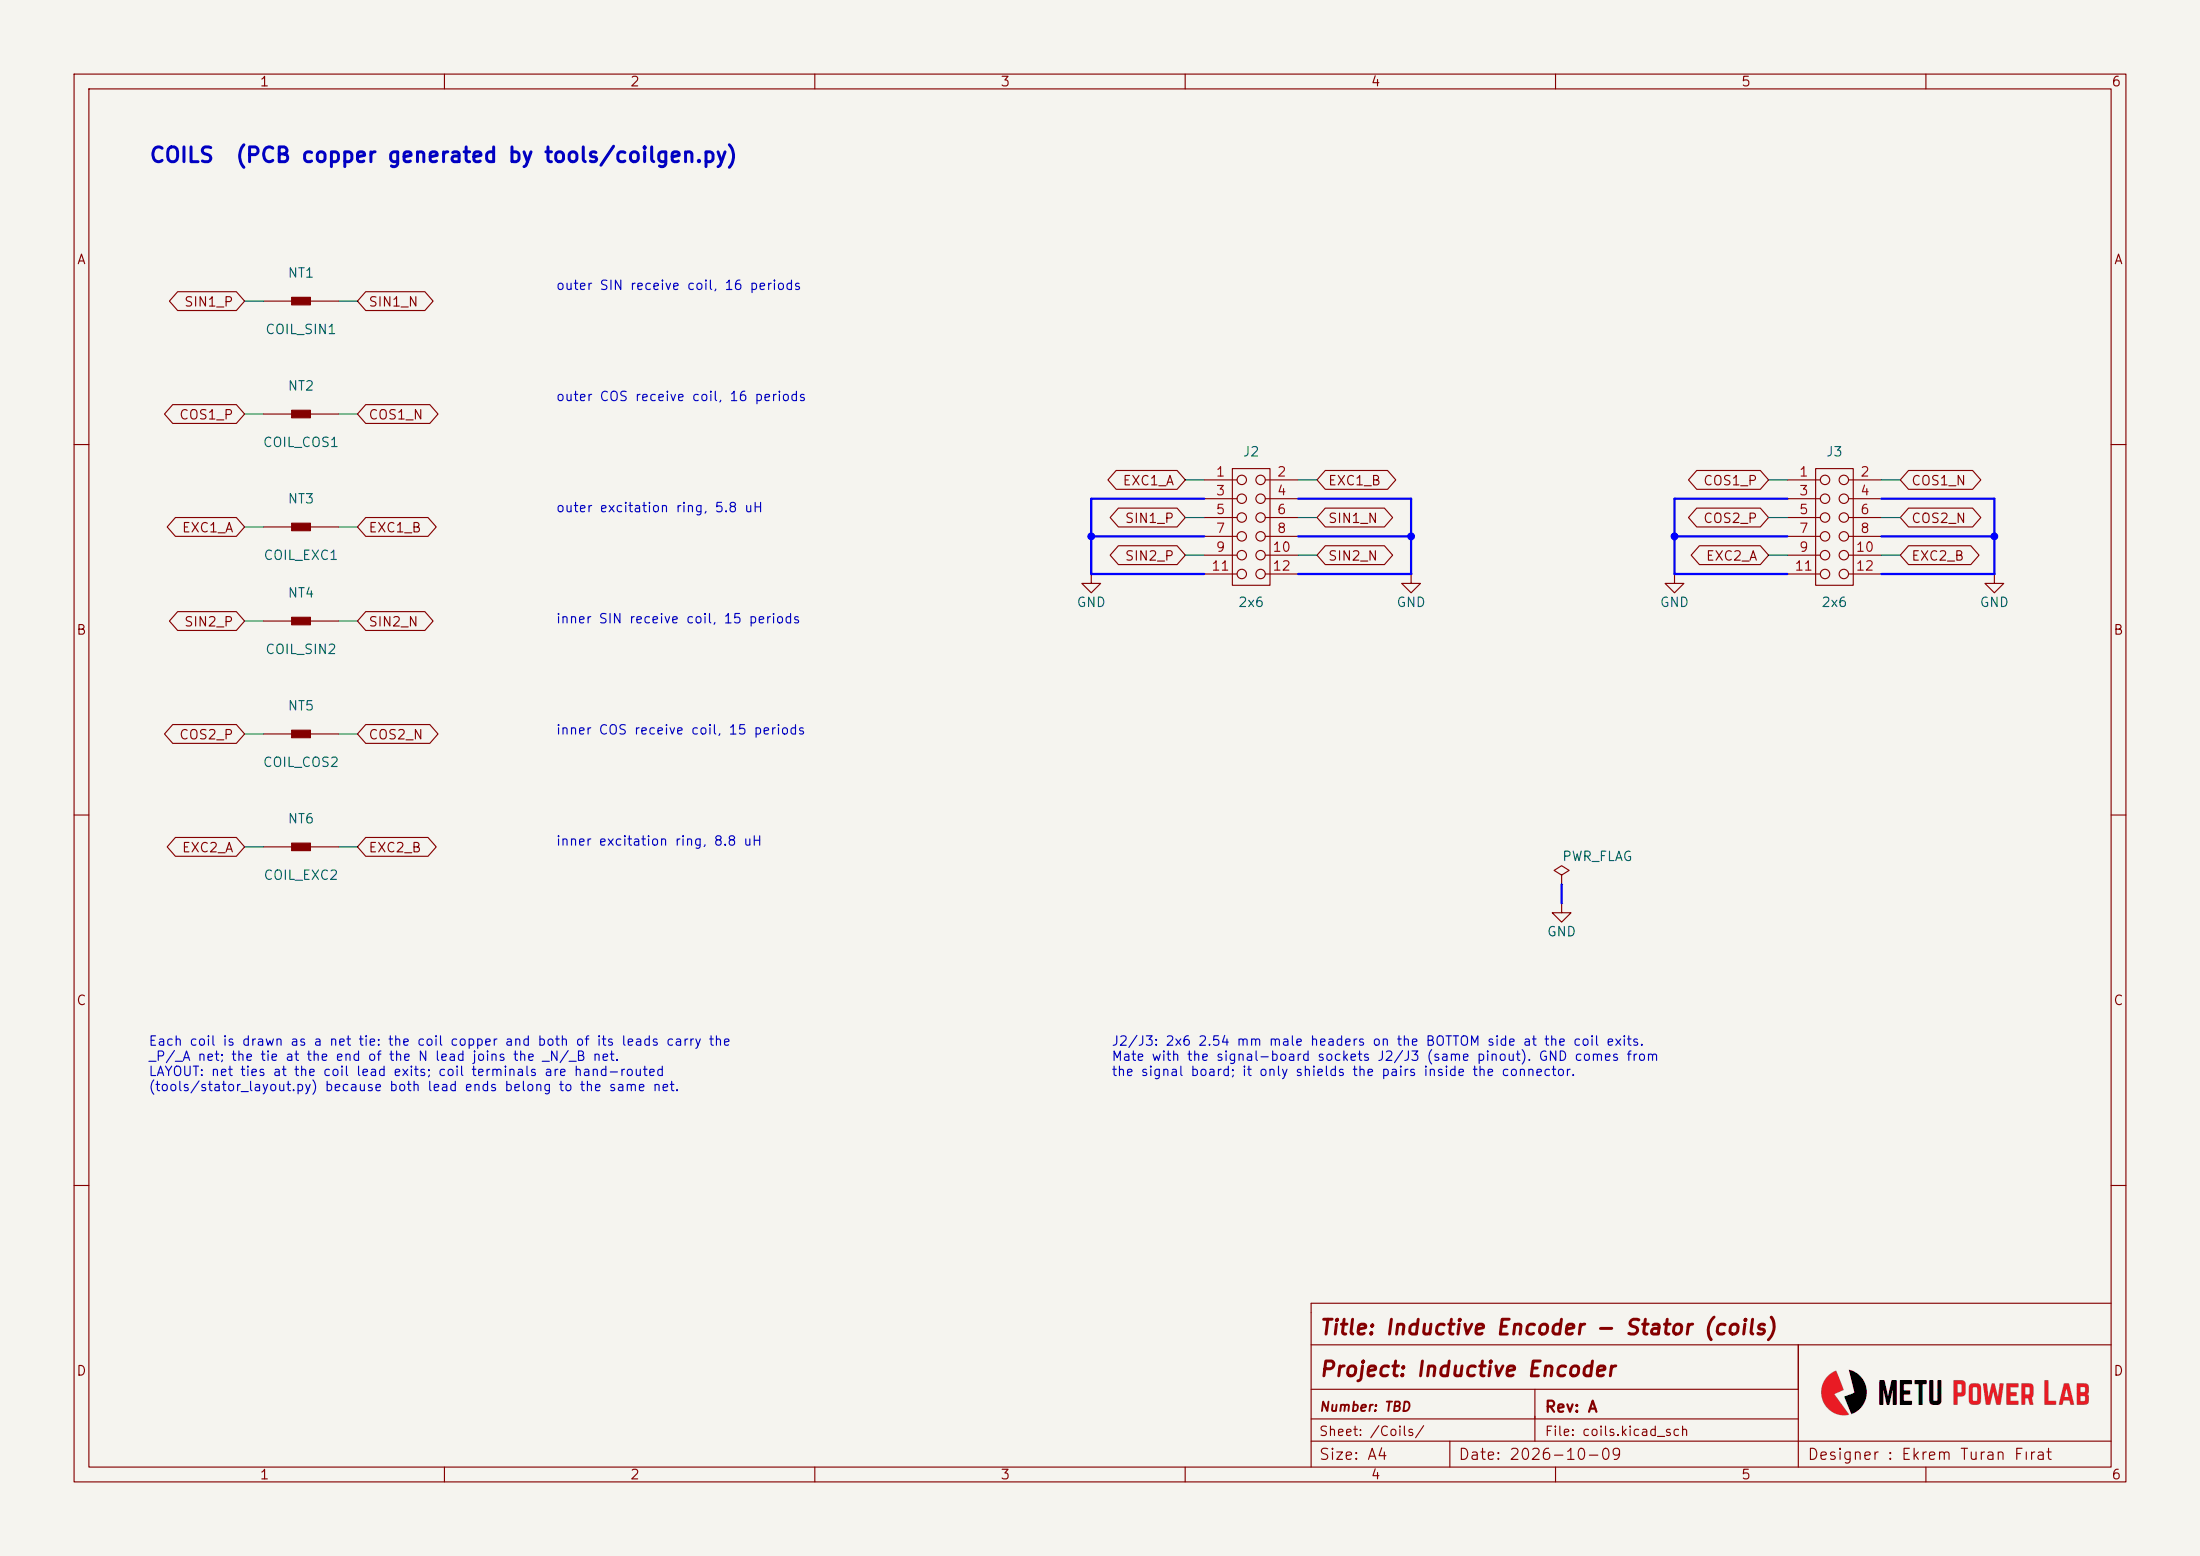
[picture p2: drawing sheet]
(kicad_sch
 (version 20260101)
 (generator "eeschema")
 (generator_version "10.0")
 (paper "A4")
 (title_block
  (title "Inductive Encoder - Stator (coils)")
  (date "2026-10-09")
  (rev "A")
  (company "METU PowerLab")
  (comment 1 "PCB coils (net ties) and coil connectors"))
 (lib_symbols
   (symbol "METUPowerLab_Connectors_Headers:2x6" (exclude_from_sim no) (in_bom yes) (on_board yes)
   (property "Reference" "J" (at -1.27 10.16 0) (effects (font (size 1.27 1.27))))
   (property "Value" "2x6" (at -1.27 -10.16 0) (effects (font (size 1.27 1.27))))
   (property "Footprint" "METUPowerLab_Connectors_Headers:61301221121" (at 0 0 0) (effects (font (size 1.27 1.27)) (hide yes)))
   (property "Datasheet" "https://www.we-online.com/components/products/datasheet/61301221121.pdf" (at 0 0 0) (effects (font (size 1.27 1.27)) (hide yes)))
   (property "Description" "2x6 THT" (at 0 0 0) (effects (font (size 1.27 1.27)) (hide yes)))
   (property "Manufacturer" "Würth Elektronik" (at 0 0 0) (effects (font (size 1.27 1.27)) (hide yes)))
   (property "Manufacturer Number" "61301221121" (at 0 0 0) (effects (font (size 1.27 1.27)) (hide yes)))
   (property "Connector Type" "Header" (at 0 0 0) (effects (font (size 1.27 1.27)) (hide yes)))
   (property "Contact Type" "Male Pin" (at 0 0 0) (effects (font (size 1.27 1.27)) (hide yes)))
   (property "Pitch" "2.54mm" (at 0 0 0) (effects (font (size 1.27 1.27)) (hide yes)))
   (property "Number of Positions" "12" (at 0 0 0) (effects (font (size 1.27 1.27)) (hide yes)))
   (property "Number of Rows" "2" (at 0 0 0) (effects (font (size 1.27 1.27)) (hide yes)))
   (property "Mounting Type" "Through Hole" (at 0 0 0) (effects (font (size 1.27 1.27)) (hide yes)))
   (property "Operating Temperature" "-40°C up to 105°C" (at 0 0 0) (effects (font (size 1.27 1.27)) (hide yes)))
   (property "Current Rating" "3A" (at 0 0 0) (effects (font (size 1.27 1.27)) (hide yes)))
   (property "Voltage Rating" "250V" (at 0 0 0) (effects (font (size 1.27 1.27)) (hide yes)))
   (property "Digi-Key Number" "732-5297-ND" (at 0 0 0) (effects (font (size 1.27 1.27)) (hide yes)))
   (property "Farnell Number" "2356134" (at 0 0 0) (effects (font (size 1.27 1.27)) (hide yes)))
   (property "Mouser Number" "710-61301221121" (at 0 0 0) (effects (font (size 1.27 1.27)) (hide yes)))
   (property "Özdisan Number" "" (at 0 0 0) (effects (font (size 1.27 1.27)) (hide yes)))
   (symbol "2x6_0_1"
    (rectangle (start -3.81 7.874) (end 1.27 -7.874) (stroke (width 0) (type default)) (fill (type none)))
    (circle (center -2.54 6.35) (radius 0.635) (stroke (width 0) (type default)) (fill (type none)))
    (circle (center 0 6.35) (radius 0.635) (stroke (width 0) (type default)) (fill (type none)))
    (circle (center -2.54 3.81) (radius 0.635) (stroke (width 0) (type default)) (fill (type none)))
    (circle (center 0 3.81) (radius 0.635) (stroke (width 0) (type default)) (fill (type none)))
    (circle (center -2.54 1.27) (radius 0.635) (stroke (width 0) (type default)) (fill (type none)))
    (circle (center 0 1.27) (radius 0.635) (stroke (width 0) (type default)) (fill (type none)))
    (circle (center -2.54 -1.27) (radius 0.635) (stroke (width 0) (type default)) (fill (type none)))
    (circle (center 0 -1.27) (radius 0.635) (stroke (width 0) (type default)) (fill (type none)))
    (circle (center -2.54 -3.81) (radius 0.635) (stroke (width 0) (type default)) (fill (type none)))
    (circle (center 0 -3.81) (radius 0.635) (stroke (width 0) (type default)) (fill (type none)))
    (circle (center -2.54 -6.35) (radius 0.635) (stroke (width 0) (type default)) (fill (type none)))
    (circle (center 0 -6.35) (radius 0.635) (stroke (width 0) (type default)) (fill (type none))))
   (symbol "2x6_1_1"
    (pin passive line (at -7.62 6.35 0) (length 4.445) (name "1" (effects (font (size 0 0)))) (number "1" (effects (font (size 1.27 1.27)))))
    (pin passive line (at 5.08 6.35 180) (length 4.445) (name "2" (effects (font (size 0 0)))) (number "2" (effects (font (size 1.27 1.27)))))
    (pin passive line (at -7.62 3.81 0) (length 4.445) (name "3" (effects (font (size 0 0)))) (number "3" (effects (font (size 1.27 1.27)))))
    (pin passive line (at 5.08 3.81 180) (length 4.445) (name "4" (effects (font (size 0 0)))) (number "4" (effects (font (size 1.27 1.27)))))
    (pin passive line (at -7.62 1.27 0) (length 4.445) (name "5" (effects (font (size 0 0)))) (number "5" (effects (font (size 1.27 1.27)))))
    (pin passive line (at 5.08 1.27 180) (length 4.445) (name "6" (effects (font (size 0 0)))) (number "6" (effects (font (size 1.27 1.27)))))
    (pin passive line (at -7.62 -1.27 0) (length 4.445) (name "7" (effects (font (size 0 0)))) (number "7" (effects (font (size 1.27 1.27)))))
    (pin passive line (at 5.08 -1.27 180) (length 4.445) (name "8" (effects (font (size 0 0)))) (number "8" (effects (font (size 1.27 1.27)))))
    (pin passive line (at -7.62 -3.81 0) (length 4.445) (name "9" (effects (font (size 0 0)))) (number "9" (effects (font (size 1.27 1.27)))))
    (pin passive line (at 5.08 -3.81 180) (length 4.445) (name "10" (effects (font (size 0 0)))) (number "10" (effects (font (size 1.27 1.27)))))
    (pin passive line (at -7.62 -6.35 0) (length 4.445) (name "11" (effects (font (size 0 0)))) (number "11" (effects (font (size 1.27 1.27)))))
    (pin passive line (at 5.08 -6.35 180) (length 4.445) (name "12" (effects (font (size 0 0)))) (number "12" (effects (font (size 1.27 1.27))))))
   (embedded_fonts no))
   (symbol "METUPowerLab_NetTies_SurfaceMounts:NetTie_2_0.5mm"
   (pin_numbers (hide yes))
   (pin_names
    (offset 0) (hide yes)) (exclude_from_sim no) (in_bom no) (on_board yes)
   (in_pos_files yes)
   (duplicate_pin_numbers_are_jumpers no)
   (property "Reference" "NT" (at 0 2.032 0) (show_name no) (do_not_autoplace no) (effects (font (size 1.27 1.27))))
   (property "Value" "NetTie_2_0.5mm" (at 0 -2.032 0) (show_name no) (do_not_autoplace no) (effects (font (size 1.27 1.27))))
   (property "Footprint" "METUPowerLab_NetTies_SurfaceMounts:NetTie_2_0.5mm" (at 0 0 0) (show_name no) (do_not_autoplace no) (hide yes) (effects (font (size 1.27 1.27))))
   (property "Datasheet" "https://github.com/odtu/Powerlab/blob/master/KiCAD/PCB_DESIGN_RULES.md" (at 0 0 0) (show_name no) (do_not_autoplace no) (hide yes) (effects (font (size 1.27 1.27))))
   (property "Description" "2-pin net tie SMD 0.5mm" (at 0 0 0) (show_name no) (do_not_autoplace no) (hide yes) (effects (font (size 1.27 1.27))))
   (property "Mounting Type" "Surface Mount" (at 0 0 0) (show_name no) (do_not_autoplace no) (hide yes) (effects (font (size 1.27 1.27))))
   (symbol "NetTie_2_0.5mm_0_1"
    (rectangle (start -1.27 0.508) (end 1.27 -0.508) (stroke (width 0) (type default)) (fill (type outline))))
   (symbol "NetTie_2_0.5mm_1_1"
    (pin passive line (at -5.08 0 0) (length 3.81) (name "" (effects (font (size 1.27 1.27)))) (number "1" (effects (font (size 1.27 1.27)))))
    (pin passive line (at 5.08 0 180) (length 3.81) (name "" (effects (font (size 1.27 1.27)))) (number "2" (effects (font (size 1.27 1.27))))))
   (embedded_fonts no))
   (symbol "METUPowerLab_Schematic_PowerSymbols:GND"
   (power global)
   (pin_numbers (hide yes))
   (pin_names
    (offset 0) (hide yes)) (exclude_from_sim no) (in_bom no) (on_board no)
   (in_pos_files yes)
   (duplicate_pin_numbers_are_jumpers no)
   (property "Reference" "#PWR" (at 0 -6.35 0) (show_name no) (do_not_autoplace no) (hide yes) (effects (font (size 1.27 1.27))))
   (property "Value" "GND" (at 0 -3.81 0) (show_name no) (do_not_autoplace no) (effects (font (size 1.27 1.27))))
   (property "Footprint" "" (at 0 0 0) (show_name no) (do_not_autoplace no) (hide yes) (effects (font (size 1.27 1.27))))
   (property "Datasheet" "https://github.com/odtu/Powerlab/blob/master/KiCAD/PCB_DESIGN_RULES.md" (at 0 0 0) (show_name no) (do_not_autoplace no) (hide yes) (effects (font (size 1.27 1.27))))
   (property "Description" "Ground power symbol" (at 0 0 0) (show_name no) (do_not_autoplace no) (hide yes) (effects (font (size 1.27 1.27))))
   (symbol "GND_0_1"
    (polyline (pts (xy 0 0) (xy 0 -1.27) (xy 1.27 -1.27) (xy 0 -2.54) (xy -1.27 -1.27) (xy 0 -1.27)) (stroke (width 0) (type default)) (fill (type none))))
   (symbol "GND_1_1"
    (pin power_in line (at 0 0 270) (length 0) (name "" (effects (font (size 1.27 1.27)))) (number "1" (effects (font (size 1.27 1.27))))))
   (embedded_fonts no))
   (symbol "METUPowerLab_Schematic_PowerSymbols:PWR_FLAG"
   (power global)
   (pin_numbers (hide yes))
   (pin_names
    (offset 0) (hide yes)) (exclude_from_sim no) (in_bom no) (on_board no)
   (in_pos_files yes)
   (duplicate_pin_numbers_are_jumpers no)
   (property "Reference" "#FLG" (at 0 1.905 0) (show_name no) (do_not_autoplace no) (hide yes) (effects (font (size 1.27 1.27))))
   (property "Value" "PWR_FLAG" (at 0 3.81 0) (show_name no) (do_not_autoplace no) (effects (font (size 1.27 1.27))))
   (property "Footprint" "" (at 0 0 0) (show_name no) (do_not_autoplace no) (hide yes) (effects (font (size 1.27 1.27))))
   (property "Datasheet" "https://github.com/odtu/Powerlab/blob/master/KiCAD/PCB_DESIGN_RULES.md" (at 0 0 0) (show_name no) (do_not_autoplace no) (hide yes) (effects (font (size 1.27 1.27))))
   (property "Description" "ERC power flag, marks a net as driven by a power source" (at 0 0 0) (show_name no) (do_not_autoplace no) (hide yes) (effects (font (size 1.27 1.27))))
   (symbol "PWR_FLAG_0_0"
    (pin power_out line (at 0 0 90) (length 0) (name "" (effects (font (size 1.27 1.27)))) (number "1" (effects (font (size 1.27 1.27))))))
   (symbol "PWR_FLAG_0_1"
    (polyline (pts (xy 0 0) (xy 0 1.27) (xy -1.016 1.905) (xy 0 2.54) (xy 1.016 1.905) (xy 0 1.27)) (stroke (width 0) (type default)) (fill (type none))))
   (embedded_fonts no)))
 (symbol
  (lib_id "METUPowerLab_NetTies_SurfaceMounts:NetTie_2_0.5mm")
  (at 40.64 40.64 0)
  (unit 1)
  (exclude_from_sim no)
  (in_bom no)
  (on_board yes)
  (dnp no)
  (property "Reference" "NT1" (at 40.64 36.83 0) (effects (font (size 1.27 1.27))))
  (property "Value" "COIL_SIN1" (at 40.64 44.45 0) (effects (font (size 1.27 1.27))))
  (property "Footprint" "METUPowerLab_NetTies_SurfaceMounts:NetTie_2_0.5mm" (at 40.64 40.64 0) (effects (font (size 1.27 1.27)) (hide yes)))
  (property "Datasheet" "https://github.com/odtu/Powerlab/blob/master/KiCAD/PCB_DESIGN_RULES.md" (at 40.64 40.64 0) (effects (font (size 1.27 1.27)) (hide yes)))
  (property "Description" "2-pin net tie SMD 0.5mm" (at 40.64 40.64 0) (effects (font (size 1.27 1.27)) (hide yes)))
  (property "Mounting Type" "Surface Mount" (at 40.64 40.64 0) (effects (font (size 1.27 1.27)) (hide yes)))
  (pin "1")
  (pin "2"))
 (symbol
  (lib_id "METUPowerLab_NetTies_SurfaceMounts:NetTie_2_0.5mm")
  (at 40.64 55.88 0)
  (unit 1)
  (exclude_from_sim no)
  (in_bom no)
  (on_board yes)
  (dnp no)
  (property "Reference" "NT2" (at 40.64 52.07 0) (effects (font (size 1.27 1.27))))
  (property "Value" "COIL_COS1" (at 40.64 59.69 0) (effects (font (size 1.27 1.27))))
  (property "Footprint" "METUPowerLab_NetTies_SurfaceMounts:NetTie_2_0.5mm" (at 40.64 55.88 0) (effects (font (size 1.27 1.27)) (hide yes)))
  (property "Datasheet" "https://github.com/odtu/Powerlab/blob/master/KiCAD/PCB_DESIGN_RULES.md" (at 40.64 55.88 0) (effects (font (size 1.27 1.27)) (hide yes)))
  (property "Description" "2-pin net tie SMD 0.5mm" (at 40.64 55.88 0) (effects (font (size 1.27 1.27)) (hide yes)))
  (property "Mounting Type" "Surface Mount" (at 40.64 55.88 0) (effects (font (size 1.27 1.27)) (hide yes)))
  (pin "1")
  (pin "2"))
 (symbol
  (lib_id "METUPowerLab_NetTies_SurfaceMounts:NetTie_2_0.5mm")
  (at 40.64 71.12 0)
  (unit 1)
  (exclude_from_sim no)
  (in_bom no)
  (on_board yes)
  (dnp no)
  (property "Reference" "NT3" (at 40.64 67.31 0) (effects (font (size 1.27 1.27))))
  (property "Value" "COIL_EXC1" (at 40.64 74.93 0) (effects (font (size 1.27 1.27))))
  (property "Footprint" "METUPowerLab_NetTies_SurfaceMounts:NetTie_2_0.5mm" (at 40.64 71.12 0) (effects (font (size 1.27 1.27)) (hide yes)))
  (property "Datasheet" "https://github.com/odtu/Powerlab/blob/master/KiCAD/PCB_DESIGN_RULES.md" (at 40.64 71.12 0) (effects (font (size 1.27 1.27)) (hide yes)))
  (property "Description" "2-pin net tie SMD 0.5mm" (at 40.64 71.12 0) (effects (font (size 1.27 1.27)) (hide yes)))
  (property "Mounting Type" "Surface Mount" (at 40.64 71.12 0) (effects (font (size 1.27 1.27)) (hide yes)))
  (pin "1")
  (pin "2"))
 (symbol
  (lib_id "METUPowerLab_NetTies_SurfaceMounts:NetTie_2_0.5mm")
  (at 40.64 83.82 0)
  (unit 1)
  (exclude_from_sim no)
  (in_bom no)
  (on_board yes)
  (dnp no)
  (property "Reference" "NT4" (at 40.64 80.01 0) (effects (font (size 1.27 1.27))))
  (property "Value" "COIL_SIN2" (at 40.64 87.63 0) (effects (font (size 1.27 1.27))))
  (property "Footprint" "METUPowerLab_NetTies_SurfaceMounts:NetTie_2_0.5mm" (at 40.64 83.82 0) (effects (font (size 1.27 1.27)) (hide yes)))
  (property "Datasheet" "https://github.com/odtu/Powerlab/blob/master/KiCAD/PCB_DESIGN_RULES.md" (at 40.64 83.82 0) (effects (font (size 1.27 1.27)) (hide yes)))
  (property "Description" "2-pin net tie SMD 0.5mm" (at 40.64 83.82 0) (effects (font (size 1.27 1.27)) (hide yes)))
  (property "Mounting Type" "Surface Mount" (at 40.64 83.82 0) (effects (font (size 1.27 1.27)) (hide yes)))
  (pin "1")
  (pin "2"))
 (symbol
  (lib_id "METUPowerLab_NetTies_SurfaceMounts:NetTie_2_0.5mm")
  (at 40.64 99.06 0)
  (unit 1)
  (exclude_from_sim no)
  (in_bom no)
  (on_board yes)
  (dnp no)
  (property "Reference" "NT5" (at 40.64 95.25 0) (effects (font (size 1.27 1.27))))
  (property "Value" "COIL_COS2" (at 40.64 102.87 0) (effects (font (size 1.27 1.27))))
  (property "Footprint" "METUPowerLab_NetTies_SurfaceMounts:NetTie_2_0.5mm" (at 40.64 99.06 0) (effects (font (size 1.27 1.27)) (hide yes)))
  (property "Datasheet" "https://github.com/odtu/Powerlab/blob/master/KiCAD/PCB_DESIGN_RULES.md" (at 40.64 99.06 0) (effects (font (size 1.27 1.27)) (hide yes)))
  (property "Description" "2-pin net tie SMD 0.5mm" (at 40.64 99.06 0) (effects (font (size 1.27 1.27)) (hide yes)))
  (property "Mounting Type" "Surface Mount" (at 40.64 99.06 0) (effects (font (size 1.27 1.27)) (hide yes)))
  (pin "1")
  (pin "2"))
 (symbol
  (lib_id "METUPowerLab_NetTies_SurfaceMounts:NetTie_2_0.5mm")
  (at 40.64 114.3 0)
  (unit 1)
  (exclude_from_sim no)
  (in_bom no)
  (on_board yes)
  (dnp no)
  (property "Reference" "NT6" (at 40.64 110.49 0) (effects (font (size 1.27 1.27))))
  (property "Value" "COIL_EXC2" (at 40.64 118.11 0) (effects (font (size 1.27 1.27))))
  (property "Footprint" "METUPowerLab_NetTies_SurfaceMounts:NetTie_2_0.5mm" (at 40.64 114.3 0) (effects (font (size 1.27 1.27)) (hide yes)))
  (property "Datasheet" "https://github.com/odtu/Powerlab/blob/master/KiCAD/PCB_DESIGN_RULES.md" (at 40.64 114.3 0) (effects (font (size 1.27 1.27)) (hide yes)))
  (property "Description" "2-pin net tie SMD 0.5mm" (at 40.64 114.3 0) (effects (font (size 1.27 1.27)) (hide yes)))
  (property "Mounting Type" "Surface Mount" (at 40.64 114.3 0) (effects (font (size 1.27 1.27)) (hide yes)))
  (pin "1")
  (pin "2"))
 (symbol
  (lib_id "METUPowerLab_Connectors_Headers:2x6")
  (at 170.18 71.12 0)
  (unit 1)
  (exclude_from_sim no)
  (in_bom yes)
  (on_board yes)
  (dnp no)
  (property "Reference" "J2" (at 168.91 60.96 0) (effects (font (size 1.27 1.27))))
  (property "Value" "2x6" (at 168.91 81.28 0) (effects (font (size 1.27 1.27))))
  (property "Footprint" "METUPowerLab_Connectors_Headers:61301221121" (at 170.18 71.12 0) (effects (font (size 1.27 1.27)) (hide yes)))
  (property "Datasheet" "https://www.we-online.com/components/products/datasheet/61301221121.pdf" (at 170.18 71.12 0) (effects (font (size 1.27 1.27)) (hide yes)))
  (property "Description" "2x6 THT" (at 170.18 71.12 0) (effects (font (size 1.27 1.27)) (hide yes)))
  (property "Manufacturer" "Würth Elektronik" (at 170.18 71.12 0) (effects (font (size 1.27 1.27)) (hide yes)))
  (property "Manufacturer Number" "61301221121" (at 170.18 71.12 0) (effects (font (size 1.27 1.27)) (hide yes)))
  (property "Connector Type" "Header" (at 170.18 71.12 0) (effects (font (size 1.27 1.27)) (hide yes)))
  (property "Contact Type" "Male Pin" (at 170.18 71.12 0) (effects (font (size 1.27 1.27)) (hide yes)))
  (property "Pitch" "2.54mm" (at 170.18 71.12 0) (effects (font (size 1.27 1.27)) (hide yes)))
  (property "Number of Positions" "12" (at 170.18 71.12 0) (effects (font (size 1.27 1.27)) (hide yes)))
  (property "Number of Rows" "2" (at 170.18 71.12 0) (effects (font (size 1.27 1.27)) (hide yes)))
  (property "Mounting Type" "Through Hole" (at 170.18 71.12 0) (effects (font (size 1.27 1.27)) (hide yes)))
  (property "Operating Temperature" "-40°C up to 105°C" (at 170.18 71.12 0) (effects (font (size 1.27 1.27)) (hide yes)))
  (property "Current Rating" "3A" (at 170.18 71.12 0) (effects (font (size 1.27 1.27)) (hide yes)))
  (property "Voltage Rating" "250V" (at 170.18 71.12 0) (effects (font (size 1.27 1.27)) (hide yes)))
  (property "Digi-Key Number" "732-5297-ND" (at 170.18 71.12 0) (effects (font (size 1.27 1.27)) (hide yes)))
  (property "Farnell Number" "2356134" (at 170.18 71.12 0) (effects (font (size 1.27 1.27)) (hide yes)))
  (property "Mouser Number" "710-61301221121" (at 170.18 71.12 0) (effects (font (size 1.27 1.27)) (hide yes)))
  (property "Özdisan Number" "" (at 170.18 71.12 0) (effects (font (size 1.27 1.27)) (hide yes)))
  (pin "1")
  (pin "2")
  (pin "3")
  (pin "4")
  (pin "5")
  (pin "6")
  (pin "7")
  (pin "8")
  (pin "9")
  (pin "10")
  (pin "11")
  (pin "12"))
 (symbol
  (lib_id "METUPowerLab_Connectors_Headers:2x6")
  (at 248.92 71.12 0)
  (unit 1)
  (exclude_from_sim no)
  (in_bom yes)
  (on_board yes)
  (dnp no)
  (property "Reference" "J3" (at 247.65 60.96 0) (effects (font (size 1.27 1.27))))
  (property "Value" "2x6" (at 247.65 81.28 0) (effects (font (size 1.27 1.27))))
  (property "Footprint" "METUPowerLab_Connectors_Headers:61301221121" (at 248.92 71.12 0) (effects (font (size 1.27 1.27)) (hide yes)))
  (property "Datasheet" "https://www.we-online.com/components/products/datasheet/61301221121.pdf" (at 248.92 71.12 0) (effects (font (size 1.27 1.27)) (hide yes)))
  (property "Description" "2x6 THT" (at 248.92 71.12 0) (effects (font (size 1.27 1.27)) (hide yes)))
  (property "Manufacturer" "Würth Elektronik" (at 248.92 71.12 0) (effects (font (size 1.27 1.27)) (hide yes)))
  (property "Manufacturer Number" "61301221121" (at 248.92 71.12 0) (effects (font (size 1.27 1.27)) (hide yes)))
  (property "Connector Type" "Header" (at 248.92 71.12 0) (effects (font (size 1.27 1.27)) (hide yes)))
  (property "Contact Type" "Male Pin" (at 248.92 71.12 0) (effects (font (size 1.27 1.27)) (hide yes)))
  (property "Pitch" "2.54mm" (at 248.92 71.12 0) (effects (font (size 1.27 1.27)) (hide yes)))
  (property "Number of Positions" "12" (at 248.92 71.12 0) (effects (font (size 1.27 1.27)) (hide yes)))
  (property "Number of Rows" "2" (at 248.92 71.12 0) (effects (font (size 1.27 1.27)) (hide yes)))
  (property "Mounting Type" "Through Hole" (at 248.92 71.12 0) (effects (font (size 1.27 1.27)) (hide yes)))
  (property "Operating Temperature" "-40°C up to 105°C" (at 248.92 71.12 0) (effects (font (size 1.27 1.27)) (hide yes)))
  (property "Current Rating" "3A" (at 248.92 71.12 0) (effects (font (size 1.27 1.27)) (hide yes)))
  (property "Voltage Rating" "250V" (at 248.92 71.12 0) (effects (font (size 1.27 1.27)) (hide yes)))
  (property "Digi-Key Number" "732-5297-ND" (at 248.92 71.12 0) (effects (font (size 1.27 1.27)) (hide yes)))
  (property "Farnell Number" "2356134" (at 248.92 71.12 0) (effects (font (size 1.27 1.27)) (hide yes)))
  (property "Mouser Number" "710-61301221121" (at 248.92 71.12 0) (effects (font (size 1.27 1.27)) (hide yes)))
  (property "Özdisan Number" "" (at 248.92 71.12 0) (effects (font (size 1.27 1.27)) (hide yes)))
  (pin "1")
  (pin "2")
  (pin "3")
  (pin "4")
  (pin "5")
  (pin "6")
  (pin "7")
  (pin "8")
  (pin "9")
  (pin "10")
  (pin "11")
  (pin "12"))
 (symbol
  (lib_id "METUPowerLab_Schematic_PowerSymbols:PWR_FLAG")
  (at 210.82 119.38 0)
  (unit 1)
  (exclude_from_sim no)
  (in_bom no)
  (on_board yes)
  (dnp no)
  (property "Reference" "#FLG01" (at 210.82 117.475 0) (effects (font (size 1.27 1.27)) (justify left) (hide yes)))
  (property "Value" "PWR_FLAG" (at 210.82 115.57 0) (effects (font (size 1.27 1.27)) (justify left)))
  (property "Footprint" "" (at 210.82 119.38 0) (effects (font (size 1.27 1.27)) (hide yes)))
  (property "Datasheet" "https://github.com/odtu/Powerlab/blob/master/KiCAD/PCB_DESIGN_RULES.md" (at 210.82 119.38 0) (effects (font (size 1.27 1.27)) (hide yes)))
  (property "Description" "ERC power flag, marks a net as driven by a power source" (at 210.82 119.38 0) (effects (font (size 1.27 1.27)) (hide yes)))
  (pin "1"))
 (wire
  (pts (xy 35.56 40.64) (xy 33.02 40.64))
  (stroke (width 0) (type default)))
 (wire
  (pts (xy 45.72 40.64) (xy 48.26 40.64))
  (stroke (width 0) (type default)))
 (wire
  (pts (xy 35.56 55.88) (xy 33.02 55.88))
  (stroke (width 0) (type default)))
 (wire
  (pts (xy 45.72 55.88) (xy 48.26 55.88))
  (stroke (width 0) (type default)))
 (wire
  (pts (xy 35.56 71.12) (xy 33.02 71.12))
  (stroke (width 0) (type default)))
 (wire
  (pts (xy 45.72 71.12) (xy 48.26 71.12))
  (stroke (width 0) (type default)))
 (wire
  (pts (xy 35.56 83.82) (xy 33.02 83.82))
  (stroke (width 0) (type default)))
 (wire
  (pts (xy 45.72 83.82) (xy 48.26 83.82))
  (stroke (width 0) (type default)))
 (wire
  (pts (xy 35.56 99.06) (xy 33.02 99.06))
  (stroke (width 0) (type default)))
 (wire
  (pts (xy 45.72 99.06) (xy 48.26 99.06))
  (stroke (width 0) (type default)))
 (wire
  (pts (xy 35.56 114.3) (xy 33.02 114.3))
  (stroke (width 0) (type default)))
 (wire
  (pts (xy 45.72 114.3) (xy 48.26 114.3))
  (stroke (width 0) (type default)))
 (wire
  (pts (xy 162.56 64.77) (xy 160.02 64.77))
  (stroke (width 0) (type default)))
 (wire
  (pts (xy 175.26 64.77) (xy 177.8 64.77))
  (stroke (width 0) (type default)))
 (wire
  (pts (xy 162.56 69.85) (xy 160.02 69.85))
  (stroke (width 0) (type default)))
 (wire
  (pts (xy 175.26 69.85) (xy 177.8 69.85))
  (stroke (width 0) (type default)))
 (wire
  (pts (xy 162.56 74.93) (xy 160.02 74.93))
  (stroke (width 0) (type default)))
 (wire
  (pts (xy 175.26 74.93) (xy 177.8 74.93))
  (stroke (width 0) (type default)))
 (wire
  (pts (xy 162.56 67.31) (xy 147.32 67.31))
  (stroke (width 0) (type default)))
 (wire
  (pts (xy 175.26 67.31) (xy 190.5 67.31))
  (stroke (width 0) (type default)))
 (wire
  (pts (xy 162.56 72.39) (xy 147.32 72.39))
  (stroke (width 0) (type default)))
 (wire
  (pts (xy 175.26 72.39) (xy 190.5 72.39))
  (stroke (width 0) (type default)))
 (wire
  (pts (xy 162.56 77.47) (xy 147.32 77.47))
  (stroke (width 0) (type default)))
 (wire
  (pts (xy 175.26 77.47) (xy 190.5 77.47))
  (stroke (width 0) (type default)))
 (wire
  (pts (xy 241.3 64.77) (xy 238.76 64.77))
  (stroke (width 0) (type default)))
 (wire
  (pts (xy 254 64.77) (xy 256.54 64.77))
  (stroke (width 0) (type default)))
 (wire
  (pts (xy 241.3 69.85) (xy 238.76 69.85))
  (stroke (width 0) (type default)))
 (wire
  (pts (xy 254 69.85) (xy 256.54 69.85))
  (stroke (width 0) (type default)))
 (wire
  (pts (xy 241.3 74.93) (xy 238.76 74.93))
  (stroke (width 0) (type default)))
 (wire
  (pts (xy 254 74.93) (xy 256.54 74.93))
  (stroke (width 0) (type default)))
 (wire
  (pts (xy 241.3 67.31) (xy 226.06 67.31))
  (stroke (width 0) (type default)))
 (wire
  (pts (xy 254 67.31) (xy 269.24 67.31))
  (stroke (width 0) (type default)))
 (wire
  (pts (xy 241.3 72.39) (xy 226.06 72.39))
  (stroke (width 0) (type default)))
 (wire
  (pts (xy 254 72.39) (xy 269.24 72.39))
  (stroke (width 0) (type default)))
 (wire
  (pts (xy 241.3 77.47) (xy 226.06 77.47))
  (stroke (width 0) (type default)))
 (wire
  (pts (xy 254 77.47) (xy 269.24 77.47))
  (stroke (width 0) (type default)))
 (wire
  (pts (xy 210.82 119.38) (xy 210.82 121.92))
  (stroke (width 0) (type default)))
 (wire
  (pts (xy 147.32 67.31) (xy 147.32 72.39))
  (stroke (width 0) (type default)))
 (wire
  (pts (xy 147.32 72.39) (xy 147.32 77.47))
  (stroke (width 0) (type default)))
 (wire
  (pts (xy 190.5 67.31) (xy 190.5 72.39))
  (stroke (width 0) (type default)))
 (wire
  (pts (xy 190.5 72.39) (xy 190.5 77.47))
  (stroke (width 0) (type default)))
 (wire
  (pts (xy 226.06 67.31) (xy 226.06 72.39))
  (stroke (width 0) (type default)))
 (wire
  (pts (xy 226.06 72.39) (xy 226.06 77.47))
  (stroke (width 0) (type default)))
 (wire
  (pts (xy 269.24 67.31) (xy 269.24 72.39))
  (stroke (width 0) (type default)))
 (wire
  (pts (xy 269.24 72.39) (xy 269.24 77.47))
  (stroke (width 0) (type default)))
 (junction
  (at 147.32 72.39)
  (diameter 0)
  (color 0 0 0 0))
 (junction
  (at 190.5 72.39)
  (diameter 0)
  (color 0 0 0 0))
 (junction
  (at 226.06 72.39)
  (diameter 0)
  (color 0 0 0 0))
 (junction
  (at 269.24 72.39)
  (diameter 0)
  (color 0 0 0 0))
 (global_label "SIN1_P"
  (shape bidirectional)
  (at 33.02 40.64 180)
  (fields_autoplaced yes)
  (effects (font (size 1.27 1.27)) (justify right))
  (property "Intersheetrefs" "${INTERSHEET_REFS}" (at 33.02 40.64 0) (effects (font (size 1.27 1.27)) (hide yes))))
 (global_label "SIN1_N"
  (shape bidirectional)
  (at 48.26 40.64 0)
  (fields_autoplaced yes)
  (effects (font (size 1.27 1.27)) (justify left))
  (property "Intersheetrefs" "${INTERSHEET_REFS}" (at 48.26 40.64 0) (effects (font (size 1.27 1.27)) (hide yes))))
 (global_label "COS1_P"
  (shape bidirectional)
  (at 33.02 55.88 180)
  (fields_autoplaced yes)
  (effects (font (size 1.27 1.27)) (justify right))
  (property "Intersheetrefs" "${INTERSHEET_REFS}" (at 33.02 55.88 0) (effects (font (size 1.27 1.27)) (hide yes))))
 (global_label "COS1_N"
  (shape bidirectional)
  (at 48.26 55.88 0)
  (fields_autoplaced yes)
  (effects (font (size 1.27 1.27)) (justify left))
  (property "Intersheetrefs" "${INTERSHEET_REFS}" (at 48.26 55.88 0) (effects (font (size 1.27 1.27)) (hide yes))))
 (global_label "EXC1_A"
  (shape bidirectional)
  (at 33.02 71.12 180)
  (fields_autoplaced yes)
  (effects (font (size 1.27 1.27)) (justify right))
  (property "Intersheetrefs" "${INTERSHEET_REFS}" (at 33.02 71.12 0) (effects (font (size 1.27 1.27)) (hide yes))))
 (global_label "EXC1_B"
  (shape bidirectional)
  (at 48.26 71.12 0)
  (fields_autoplaced yes)
  (effects (font (size 1.27 1.27)) (justify left))
  (property "Intersheetrefs" "${INTERSHEET_REFS}" (at 48.26 71.12 0) (effects (font (size 1.27 1.27)) (hide yes))))
 (global_label "SIN2_P"
  (shape bidirectional)
  (at 33.02 83.82 180)
  (fields_autoplaced yes)
  (effects (font (size 1.27 1.27)) (justify right))
  (property "Intersheetrefs" "${INTERSHEET_REFS}" (at 33.02 83.82 0) (effects (font (size 1.27 1.27)) (hide yes))))
 (global_label "SIN2_N"
  (shape bidirectional)
  (at 48.26 83.82 0)
  (fields_autoplaced yes)
  (effects (font (size 1.27 1.27)) (justify left))
  (property "Intersheetrefs" "${INTERSHEET_REFS}" (at 48.26 83.82 0) (effects (font (size 1.27 1.27)) (hide yes))))
 (global_label "COS2_P"
  (shape bidirectional)
  (at 33.02 99.06 180)
  (fields_autoplaced yes)
  (effects (font (size 1.27 1.27)) (justify right))
  (property "Intersheetrefs" "${INTERSHEET_REFS}" (at 33.02 99.06 0) (effects (font (size 1.27 1.27)) (hide yes))))
 (global_label "COS2_N"
  (shape bidirectional)
  (at 48.26 99.06 0)
  (fields_autoplaced yes)
  (effects (font (size 1.27 1.27)) (justify left))
  (property "Intersheetrefs" "${INTERSHEET_REFS}" (at 48.26 99.06 0) (effects (font (size 1.27 1.27)) (hide yes))))
 (global_label "EXC2_A"
  (shape bidirectional)
  (at 33.02 114.3 180)
  (fields_autoplaced yes)
  (effects (font (size 1.27 1.27)) (justify right))
  (property "Intersheetrefs" "${INTERSHEET_REFS}" (at 33.02 114.3 0) (effects (font (size 1.27 1.27)) (hide yes))))
 (global_label "EXC2_B"
  (shape bidirectional)
  (at 48.26 114.3 0)
  (fields_autoplaced yes)
  (effects (font (size 1.27 1.27)) (justify left))
  (property "Intersheetrefs" "${INTERSHEET_REFS}" (at 48.26 114.3 0) (effects (font (size 1.27 1.27)) (hide yes))))
 (global_label "EXC1_A"
  (shape bidirectional)
  (at 160.02 64.77 180)
  (fields_autoplaced yes)
  (effects (font (size 1.27 1.27)) (justify right))
  (property "Intersheetrefs" "${INTERSHEET_REFS}" (at 160.02 64.77 0) (effects (font (size 1.27 1.27)) (hide yes))))
 (global_label "EXC1_B"
  (shape bidirectional)
  (at 177.8 64.77 0)
  (fields_autoplaced yes)
  (effects (font (size 1.27 1.27)) (justify left))
  (property "Intersheetrefs" "${INTERSHEET_REFS}" (at 177.8 64.77 0) (effects (font (size 1.27 1.27)) (hide yes))))
 (global_label "SIN1_P"
  (shape bidirectional)
  (at 160.02 69.85 180)
  (fields_autoplaced yes)
  (effects (font (size 1.27 1.27)) (justify right))
  (property "Intersheetrefs" "${INTERSHEET_REFS}" (at 160.02 69.85 0) (effects (font (size 1.27 1.27)) (hide yes))))
 (global_label "SIN1_N"
  (shape bidirectional)
  (at 177.8 69.85 0)
  (fields_autoplaced yes)
  (effects (font (size 1.27 1.27)) (justify left))
  (property "Intersheetrefs" "${INTERSHEET_REFS}" (at 177.8 69.85 0) (effects (font (size 1.27 1.27)) (hide yes))))
 (global_label "SIN2_P"
  (shape bidirectional)
  (at 160.02 74.93 180)
  (fields_autoplaced yes)
  (effects (font (size 1.27 1.27)) (justify right))
  (property "Intersheetrefs" "${INTERSHEET_REFS}" (at 160.02 74.93 0) (effects (font (size 1.27 1.27)) (hide yes))))
 (global_label "SIN2_N"
  (shape bidirectional)
  (at 177.8 74.93 0)
  (fields_autoplaced yes)
  (effects (font (size 1.27 1.27)) (justify left))
  (property "Intersheetrefs" "${INTERSHEET_REFS}" (at 177.8 74.93 0) (effects (font (size 1.27 1.27)) (hide yes))))
 (symbol
  (lib_id "METUPowerLab_Schematic_PowerSymbols:GND")
  (at 147.32 77.47 0)
  (unit 1)
  (exclude_from_sim no)
  (in_bom no)
  (on_board no)
  (dnp no)
  (property "Reference" "#PWR001" (at 147.32 77.47 0) (effects (font (size 1.27 1.27)) (hide yes)))
  (property "Value" "GND" (at 147.32 81.28 0) (effects (font (size 1.27 1.27))))
  (property "Footprint" "" (at 147.32 77.47 0) (effects (font (size 1.27 1.27)) (hide yes)))
  (pin "1"))
 (symbol
  (lib_id "METUPowerLab_Schematic_PowerSymbols:GND")
  (at 190.5 77.47 0)
  (unit 1)
  (exclude_from_sim no)
  (in_bom no)
  (on_board no)
  (dnp no)
  (property "Reference" "#PWR002" (at 190.5 77.47 0) (effects (font (size 1.27 1.27)) (hide yes)))
  (property "Value" "GND" (at 190.5 81.28 0) (effects (font (size 1.27 1.27))))
  (property "Footprint" "" (at 190.5 77.47 0) (effects (font (size 1.27 1.27)) (hide yes)))
  (pin "1"))
 (global_label "COS1_P"
  (shape bidirectional)
  (at 238.76 64.77 180)
  (fields_autoplaced yes)
  (effects (font (size 1.27 1.27)) (justify right))
  (property "Intersheetrefs" "${INTERSHEET_REFS}" (at 238.76 64.77 0) (effects (font (size 1.27 1.27)) (hide yes))))
 (global_label "COS1_N"
  (shape bidirectional)
  (at 256.54 64.77 0)
  (fields_autoplaced yes)
  (effects (font (size 1.27 1.27)) (justify left))
  (property "Intersheetrefs" "${INTERSHEET_REFS}" (at 256.54 64.77 0) (effects (font (size 1.27 1.27)) (hide yes))))
 (global_label "COS2_P"
  (shape bidirectional)
  (at 238.76 69.85 180)
  (fields_autoplaced yes)
  (effects (font (size 1.27 1.27)) (justify right))
  (property "Intersheetrefs" "${INTERSHEET_REFS}" (at 238.76 69.85 0) (effects (font (size 1.27 1.27)) (hide yes))))
 (global_label "COS2_N"
  (shape bidirectional)
  (at 256.54 69.85 0)
  (fields_autoplaced yes)
  (effects (font (size 1.27 1.27)) (justify left))
  (property "Intersheetrefs" "${INTERSHEET_REFS}" (at 256.54 69.85 0) (effects (font (size 1.27 1.27)) (hide yes))))
 (global_label "EXC2_A"
  (shape bidirectional)
  (at 238.76 74.93 180)
  (fields_autoplaced yes)
  (effects (font (size 1.27 1.27)) (justify right))
  (property "Intersheetrefs" "${INTERSHEET_REFS}" (at 238.76 74.93 0) (effects (font (size 1.27 1.27)) (hide yes))))
 (global_label "EXC2_B"
  (shape bidirectional)
  (at 256.54 74.93 0)
  (fields_autoplaced yes)
  (effects (font (size 1.27 1.27)) (justify left))
  (property "Intersheetrefs" "${INTERSHEET_REFS}" (at 256.54 74.93 0) (effects (font (size 1.27 1.27)) (hide yes))))
 (symbol
  (lib_id "METUPowerLab_Schematic_PowerSymbols:GND")
  (at 226.06 77.47 0)
  (unit 1)
  (exclude_from_sim no)
  (in_bom no)
  (on_board no)
  (dnp no)
  (property "Reference" "#PWR003" (at 226.06 77.47 0) (effects (font (size 1.27 1.27)) (hide yes)))
  (property "Value" "GND" (at 226.06 81.28 0) (effects (font (size 1.27 1.27))))
  (property "Footprint" "" (at 226.06 77.47 0) (effects (font (size 1.27 1.27)) (hide yes)))
  (pin "1"))
 (symbol
  (lib_id "METUPowerLab_Schematic_PowerSymbols:GND")
  (at 269.24 77.47 0)
  (unit 1)
  (exclude_from_sim no)
  (in_bom no)
  (on_board no)
  (dnp no)
  (property "Reference" "#PWR004" (at 269.24 77.47 0) (effects (font (size 1.27 1.27)) (hide yes)))
  (property "Value" "GND" (at 269.24 81.28 0) (effects (font (size 1.27 1.27))))
  (property "Footprint" "" (at 269.24 77.47 0) (effects (font (size 1.27 1.27)) (hide yes)))
  (pin "1"))
 (symbol
  (lib_id "METUPowerLab_Schematic_PowerSymbols:GND")
  (at 210.82 121.92 0)
  (unit 1)
  (exclude_from_sim no)
  (in_bom no)
  (on_board no)
  (dnp no)
  (property "Reference" "#PWR005" (at 210.82 121.92 0) (effects (font (size 1.27 1.27)) (hide yes)))
  (property "Value" "GND" (at 210.82 125.73 0) (effects (font (size 1.27 1.27))))
  (property "Footprint" "" (at 210.82 121.92 0) (effects (font (size 1.27 1.27)) (hide yes)))
  (pin "1"))
 (text "COILS  (PCB copper generated by tools/coilgen.py)"
  (exclude_from_sim no)
  (at 20 20 0)
  (effects (font (size 2 2)
    (bold yes)) (justify left top)))
 (text "outer SIN receive coil, 16 periods"
  (exclude_from_sim no)
  (at 75 38 0)
  (effects (font (size 1.27 1.27)) (justify left top)))
 (text "outer COS receive coil, 16 periods"
  (exclude_from_sim no)
  (at 75 53 0)
  (effects (font (size 1.27 1.27)) (justify left top)))
 (text "outer excitation ring, 5.8 uH"
  (exclude_from_sim no)
  (at 75 68 0)
  (effects (font (size 1.27 1.27)) (justify left top)))
 (text "inner SIN receive coil, 15 periods"
  (exclude_from_sim no)
  (at 75 83 0)
  (effects (font (size 1.27 1.27)) (justify left top)))
 (text "inner COS receive coil, 15 periods"
  (exclude_from_sim no)
  (at 75 98 0)
  (effects (font (size 1.27 1.27)) (justify left top)))
 (text "inner excitation ring, 8.8 uH"
  (exclude_from_sim no)
  (at 75 113 0)
  (effects (font (size 1.27 1.27)) (justify left top)))
 (text "Each coil is drawn as a net tie: the coil copper and both of its leads carry the\n_P/_A net; the tie at the end of the N lead joins the _N/_B net.\nLAYOUT: net ties at the coil lead exits; coil terminals are hand-routed\n(tools/stator_layout.py) because both lead ends belong to the same net."
  (exclude_from_sim no)
  (at 20 140 0)
  (effects (font (size 1.27 1.27)) (justify left top)))
 (text "J2/J3: 2x6 2.54 mm male headers on the BOTTOM side at the coil exits.\nMate with the signal-board sockets J2/J3 (same pinout). GND comes from\nthe signal board; it only shields the pairs inside the connector."
  (exclude_from_sim no)
  (at 150 140 0)
  (effects (font (size 1.27 1.27)) (justify left top)))
 (embedded_fonts no))
